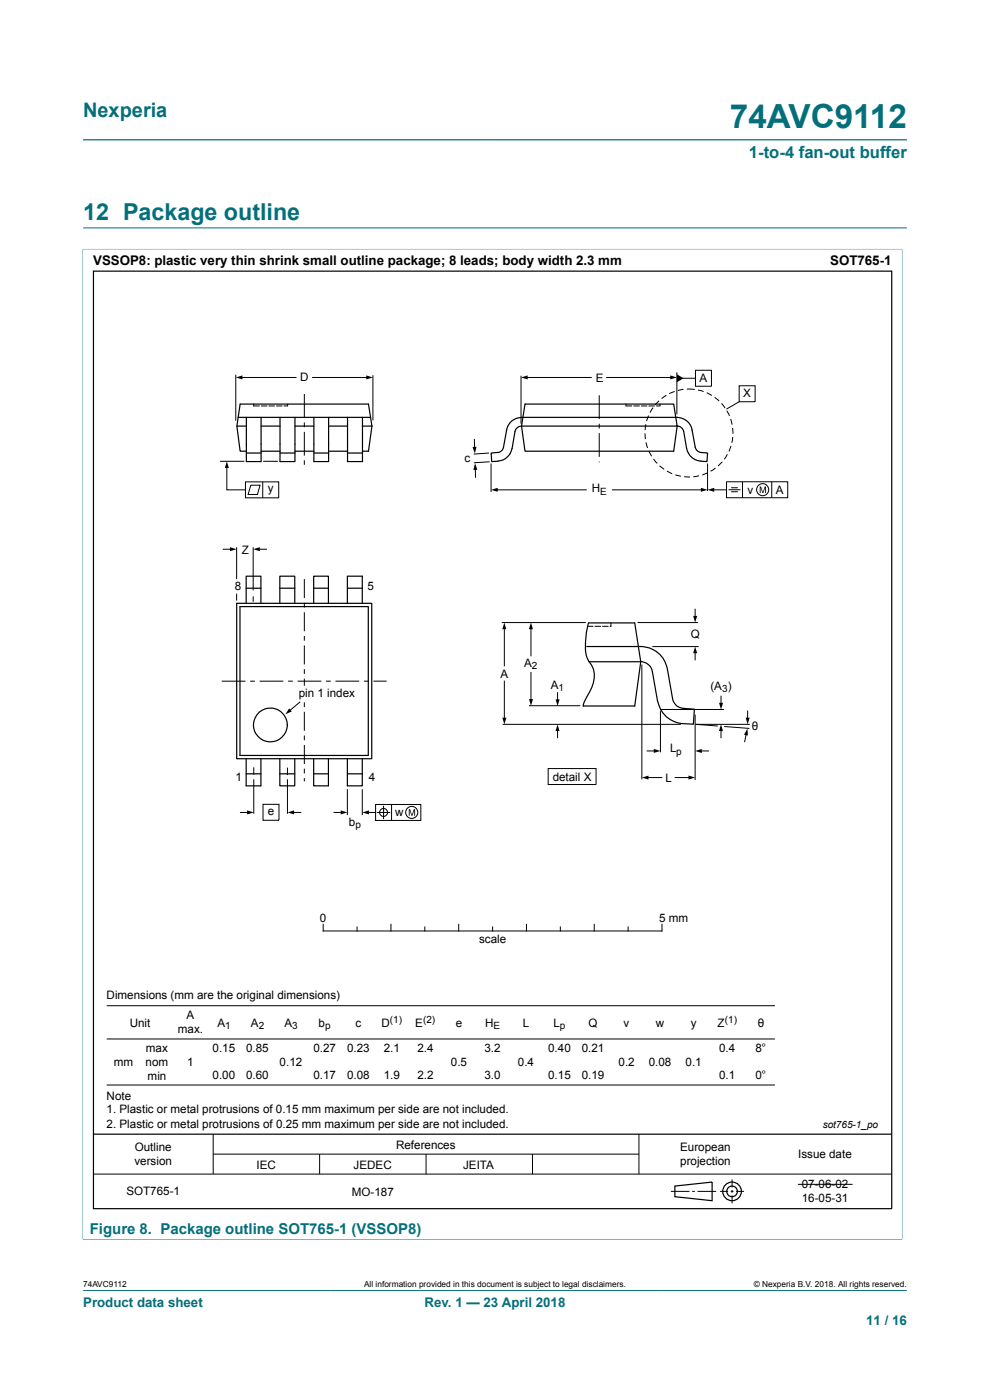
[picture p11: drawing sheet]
<svg xmlns="http://www.w3.org/2000/svg" width="210mm" height="297mm" viewBox="0 0 210 297" stroke-linecap="round" stroke-linejoin="round" font-family="sans-serif">
<path d="M17.6 29.7h174.8M17.5 52.9h173.9M17.6 52.8v210.2M17.6 48.3h174.8M191.4 52.8v210.2M17.5 262.9h173.9" fill="none" stroke="#036f7b" stroke-width=".21"/>
<g fill="none" stroke="#000" stroke-width=".21">
<path d="M50 79.5v9.8M79.1 79.6v9.6M110.5 79.7v10.2M143.6 79v8.9M147.5 78.6h3.4v3.3h-3.4zM46.7 97.9h5.1M48.1 99v4.9h4M51.1 80.1h11.7M55.8 97.9h3.1M66.3 80.1h11.7M100.6 93.2l.1 1.9M100.8 99.4l.1 1.9"/>
<path d="M103.7 96.1l-3.2 .2M103.9 98l-3.4 .2M104.2 98.3v6.1M111.6 80.1h13.8M127.1 83.9v5M127.1 89.9v1M127.1 91.9v5M127.1 97.9v.2M128.7 80.1h13.8M136.8 91.9l.1 1.3M137 90l-.2 1.2M137 93.9l.4 1.1"/>
<path d="M137.6 88.2l-.4 1.1M137.6 95.7l.6 1.1M138.5 86.5l-.6 1M138.6 97.4l.8 .9M139.8 85l-.8 .9M139.9 98.8l1 .8M141.3 83.9l-1 .7M141.5 99.9l1.1 .6M143.1 83l-1.1 .5M144.7 80.2h2.8M145 82.6l-1.2 .2M145.7 82.6h1.7"/>
<path d="M148.1 82.7l1.2 .4M149.9 83.3l1.1 .6M150.1 98.3v5.9M151.6 84.3l.9 .8M151.8 99.3l-1.1 .7M153 85.6l.8 .9M153.2 98l-.9 .9M154.2 87.1l.5 1.1M154.3 96.4l-.7 1M155 88.9l.3 1.2M155.1 94.6l-.5 1.2M155.4 90.8l.1 1.2"/>
<path d="M155.4 92.7l-.2 1.2M156.8 81.8h3.4v3.4h-3.4zM156.8 85.2l-2.7 1.6M47.4 116.5h1.7M50.2 116.1v6.8M52.1 102.2h7v3.4h-7zM53.2 102.9h2l-.6 2h-2zM53.7 116.1v9.1M54.8 116.5h1.7M55.7 102.2v3.4M105.3 103.9h19.1M129.9 103.9h19.1"/>
<path d="M143.2 100.7l1.2 .3M145.1 101.1l1.3 .1M148.3 100.9l-1.2 .2M150.1 100.3l-1.1 .5M151.2 103.9h2.9M154.1 102.2h13v3.4h-13zM154.5 103.9h2.6M155.1 104.3h1.4M155.1 103.5h1.4M157.5 102.2v3.4M163.7 102.2v3.4M53.7 126.5v1.2"/>
<path d="M64.6 122.9v4M64.6 127.9v1M64.6 129.9v4M64.6 134.9v1M64.6 136.9v4M107 133.2v8M112.6 133.2v5.9M147.5 129.3v1.6M147.5 138.3v1.7M47 144.5h5.1M53.1 144.5h1M60.1 144.5h-5"/>
<path d="M61.1 144.5h1M63.1 144.5h5M63.6 148.9l-2.2 1.9M64.6 142v1M64.6 144v4M64.6 149v1M64.6 151v4M64.6 156v1M64.6 158v4.1M69.2 144.5h1M76.2 144.5h-5M77.2 144.5h1"/>
<path d="M79.2 144.5h2.8M106.6 153.7h37.8M107 144.5v8M112.2 149.7h10.9M112.6 142.7v5.9M118.3 147v1.6M118.3 154.8v1.7M137.3 159.3h1.7M140.1 150.9v8.7M140.1 150.5h13.5M147.5 151.6v13.9M147.5 153.7l4.8 .3"/>
<path d="M147.6 153.7h11.5M148.6 159.3h1.7M152.9 147.7v1.7M152.9 154.8v1.7M153.6 154.1l5.4 .4M158.3 155.7l-.3 1.6M158.6 150.8v1.7M51 172.4h1.7M53.8 162.8v1.6M53.8 165.3v7.3M55.8 170.6h3.4v3.4h-3.4zM61 162.8v1.6"/>
<path d="M61 165.3v7.3M62.1 172.4h1.7M64.6 163.1v1M64.6 165.1v.7M70.9 172.4h1.7M73.7 167.4v5.5M76.8 167.4v5.5M78 172.4h1.7M79.7 170.7h9.6v3.4h-9.6zM80 172.4h2.8M81.4 170.9v2.9M83.1 170.7v3.4"/>
<path d="M116.3 163h10.1v3.4h-10.1zM137.3 165h3.1M143.2 165h3.1M68.6 196.1v1.4h71.8v-1.4M75.7 196.7v.8M82.9 196.1v1.4M90.1 196.7v.8M97.3 196.1v1.4M104.5 196.7v.8M111.7 196.1v1.4M118.9 196.7v.8M126 196.1v1.4"/>
<path d="M133.2 196.7v.8M22.6 213.4h141.8M22.6 220.4h141.8M22.6 230.2h141.8M19.8 249.1h169.4M45.2 240.6v8.5M45.2 244.8h90.3M67.8 244.8v4.3M90.4 244.8v4.3M113 244.8v4.3M135.5 240.6v8.5M142.3 252.7h4"/>
<path d="M146.8 252.7h.6M148 252.7h3.9M152.7 252.7h1.7M155 252.7h.6M155.3 250.2v1.7M155.3 252.5v.5M155.3 253.6v1.7M156.1 252.7h1.7M169.2 251.3h11.6"/>
<circle cx="161.8" cy="103.9" r="1.28"/>
<circle cx="81.4" cy="172.4" r=".85"/>
<circle cx="87.3" cy="172.3" r="1.28"/>
</g>
<g fill="none" stroke="#000" stroke-width=".25">
<path d="M19.8 57.5h169.4v198.9h-169.4zM19.8 240.6h169.4M143.2 251.6l7.9-.8v3.9l-7.9-.8z"/>
<circle cx="155.3" cy="252.7" r="1.13"/>
<circle cx="155.3" cy="252.7" r="1.98"/>
</g>
<g fill="#000">
<path d="M50 80.1l1.4-.5v.9zM77.7 79.6l1.4 .5-1.4 .4zM110.5 80.1l1.4-.5v.9zM142.2 79.6l1.4 .5-1.4 .4zM143.6 79.4l1.4 .8-1.4 .9zM48.1 97.9l.4 1.4h-.8zM100.2 94.8h.9l-.4 1.4zM100.8 98.3l.5 1.4h-.9zM48.8 116.1l1.4 .4-1.4 .4zM53.7 116.5l1.4-.4v.8zM104.2 103.9l1.4-.4v.8zM148.7 103.5l1.4 .4-1.4 .4z"/>
<path d="M150.1 103.9l1.4-.4v.8zM161.2 103.2h.2l.4 1.2 .4-1.2h.3v1.4h-.2v-1.2l-.4 1.2h-.2l-.4-1.2v1.2h-.1zM107 132.1l.4 1.4h-.9zM112.6 132.1l.4 1.4h-.8zM147.5 137.2l.4 1.4h-.9zM147 130.7h.9l-.4 1.4zM61.3 150.3l.6 .6-1.4 .6zM106.6 152.3h.8l-.4 1.4zM112.2 148.3h.9l-.5 1.4zM118.3 153.7l.4 1.4h-.9zM117.9 148.4h.8l-.4 1.4zM138.7 158.9l1.4 .4-1.4 .4z"/>
<path d="M147.5 159.3l1.4-.4v.8zM152.9 153.7l.5 1.4h-.9zM152.5 149.1h.9l-.5 1.4zM158.5 154.6l.2 1.4-.9-.1zM158.2 152.3h.8l-.4 1.4zM52.4 171.9l1.4 .5-1.4 .4zM61 172.4l1.4-.5v.9zM72.3 171.9l1.4 .5-1.4 .4zM76.8 172.4l1.5-.5v.9zM86.7 171.7h.3l.4 1.1 .4-1.1h.2v1.4h-.1v-1.2l-.4 1.2h-.2l-.4-1.2v1.2h-.2zM136.1 165l1.5-.5v.9zM146 164.5l1.5 .5-1.5 .4z"/>
</g>
<path d="M64 145.6h.9v2.5h-.9z" fill="#fefefe"/>
<path d="M64 145.6h.9v2.5h-.9z" fill="none" stroke="#fefefe" stroke-width=".21"/>
<g fill="none" stroke="#000" stroke-width=".21">
<path d="M53.8 85.7v.4M53.8 86.1h1.2M55.4 86.1h1.2M57 86.1h1.2M58.6 86.1h1.2M60.3 86.1h.7M61 85.8v.3M64.6 83.6v5M64.6 89.6v1M64.6 91.6v5.1M64.6 97.7v.9M132.8 85.7v.4h1.2"/>
<path d="M134.4 86.1h1.2M136 86.1h1.2M137.6 86.1h1.2M139.2 86.1h.8M140 85.8v.3M50.2 125.9v1.5M106.4 132.1h17.9M124.6 132.9h1.2M126.2 132.9h1.2M127.8 132.9h1.2M129.6 132.1v.8h-.2M135.2 132.1h12.9"/>
<path d="M138.4 137.2h9.8M136.1 141v24.3"/>
</g>
<g fill="none" stroke="#000" stroke-width=".25">
<path d="M50.2 90.4h2.1M50.5 88.5h28.1M52.3 88.5v9.4h3.1v-9.4M52.3 96.1h3.1M55.4 90.4h4M55.4 95.7h4M59.4 88.5v9.4h3.2v-9.4M59.4 96.1h3.2M62.6 90.4h4M62.6 95.7h4M66.6 88.5v9.4h3.1v-9.4M66.6 96.1h3.1"/>
<path d="M69.7 90.4h4M69.7 95.7h4M73.7 88.5v9.4h3.2v-9.4M73.7 96.1h3.2M76.9 90.4h2M78.9 90.4l-.7-4.7h-27.3l-.7 4.7 .7 5.3h1.4M78.9 90.4l-.7 5.3h-1.3M107.4 91.3a3.2 3.2 0 0 1 3.2-2.8h33a3.2 3.2 0 0 1 3.2 2.7l.7 3.6a1.41 1.41 0 0 0 1.3 1.2l1.3 .1-.1 1.8-1.3-.1M107.5 91.2l-.7 3.6a1.31 1.31 0 0 1-1.3 1.2l-1.3 .1 .1 1.8 1.3-.1M110.6 90.4l.8 5.3h31.5l.8-5.3a1.38 1.38 0 0 1 1.3 1.2l.6 3.5a3.3 3.3 0 0 0 3.1 2.7M110.6 90.4a1.43 1.43 0 0 0-1.4 1.2l-.6 3.5a3.3 3.3 0 0 1-3 2.7M111.4 85.7h31.5l.7 4.7h-33z"/>
<path d="M50.2 128h28.7v33h-28.7zM50.9 128.7h27.2v31.6h-27.2zM52.2 128v-5.8h3.1v5.8M52.2 124.8h3.1M59.4 128v-5.8h3.1v5.8M59.4 124.8h3.1M66.5 128v-5.8h3.2v5.8M66.5 124.8h3.2M73.7 128v-5.8h3.1v5.8M73.7 124.8h3.1M124.4 137.2h11.5a5.8 5.8 0 0 1 5.7 4.7M124.9 132.1a15.7 15.7 0 0 0-.5 7.1l.3 .7a5.5 5.5 0 0 1 .4 6.9l-1.1 1.9-.3 1.1h10.9l1.3-9.4"/>
<path d="M125 132.1h9.6l1.3 8.3h-11M135.9 140.3h.1a2.62 2.62 0 0 1 2.4 2.2l1.1 6.3M141.6 141.9l1.1 6.3a2.4 2.4 0 0 0 2.3 2.1l2.3 .1-.2 3.2a7.1 7.1 0 0 1-6.4-2.3l-.5-.7-.7-1.8M52.2 164.2h3.1M52.2 161v5.7h3.1v-5.7M59.4 161v5.7h3.1v-5.7M59.4 164.2h3.1M66.5 161v5.7h3.2v-5.7M66.5 164.2h3.2M73.7 161v5.7h3.1v-5.7M73.7 164.2h3.1"/>
<circle cx="57.4" cy="153.8" r="3.6"/>
</g>
<path d="M17.6 273.8h174.8" fill="none" stroke="#036f7b" stroke-width=".21"/>
<text font-size="7.1" fill="#036f7b" x="154.8" y="27.2">74AVC9112</text>
<text font-size="4.9" fill="#036f7b" x="17.6" y="46.6">12 Package outline</text>
<text font-size="4.2" fill="#036f7b" x="17.6" y="24.8">Nexperia</text>
<text font-size="3.5" fill="#036f7b" x="158.9" y="33.5">1-to-4 fan-out buffer</text>
<text font-size="3.2" fill="#036f7b" x="19" y="261.8">Figure 8. Package outline SOT765-1 (VSSOP8)</text>
<g font-size="2.8">
<text x="19.8" y="56.3">VSSOP8: plastic very thin shrink small outline package; 8 leads; body width 2.3 mm</text>
<text x="176.1" y="56.3">SOT765-1</text>
</g>
<g font-size="2.8" fill="#036f7b">
<text x="17.6" y="277.3">Product data sheet</text>
<text x="90.1" y="277.3">Rev. 1 — 23 April 2018</text>
<text x="183.7" y="281">11 / 16</text>
</g>
<g font-size="2.5">
<text x="63.7" y="80.9">D</text>
<text x="126.4" y="81.1">E</text>
<text x="148.3" y="81.1">A</text>
<text x="157.6" y="84.3">X</text>
<text x="98.6" y="97.9">c</text>
<text x="56.8" y="104.5">y</text>
<text x="125.6" y="104.5">H</text>
<text x="158.6" y="104.7">v</text>
<text x="164.5" y="104.7">A</text>
<text x="51.3" y="117.6">Z</text>
<text x="49.8" y="125.2">8</text>
<text x="77.9" y="125.2">5</text>
<text x="146.5" y="135.4">Q</text>
<text x="106.2" y="143.8">A</text>
<text x="111.2" y="141.5">A</text>
<text x="63.4" y="147.9">pin 1 index</text>
<text x="116.9" y="146.2">A</text>
<text x="150.7" y="146.4">(A )</text>
<text x="159.5" y="154.9">θ</text>
<text x="142.1" y="159.6">L</text>
<text x="50" y="165.7">1</text>
<text x="78.2" y="165.7">4</text>
<text x="117.2" y="165.6">detail X</text>
<text x="141.2" y="165.8">L</text>
<text x="56.8" y="172.9">e</text>
<text x="83.8" y="173.2">w</text>
<text x="74" y="175.1">b</text>
<text x="67.8" y="195.5">0</text>
<text x="139.8" y="195.5">5 mm</text>
<text x="101.6" y="200.1">scale</text>
<text x="22.6" y="211.9">Dimensions (mm are the original dimensions)</text>
<text x="27.5" y="217.9">Unit</text>
<text x="37.7" y="219.2">max.</text>
<text x="39.6" y="216.3">A</text>
<text x="46.1" y="217.9">A</text>
<text x="53.2" y="217.9">A</text>
<text x="60.3" y="217.9">A</text>
<text x="67.6" y="217.9">b</text>
<text x="75.4" y="217.9">c</text>
<text x="80.9" y="217.9">D</text>
<text x="88.1" y="217.9">E</text>
<text x="96.7" y="217.9">e</text>
<text x="102.9" y="217.9">H</text>
<text x="110.9" y="217.9">L</text>
<text x="117.4" y="217.9">L</text>
<text x="124.9" y="217.9">Q</text>
<text x="132.3" y="217.9">v</text>
<text x="139.1" y="217.9">w</text>
<text x="146.6" y="217.9">y</text>
<text x="152.2" y="217.9">Z</text>
<text x="160.7" y="217.9">θ</text>
<text x="24.1" y="226.1">mm</text>
<text x="30.9" y="226.1">nom</text>
<text x="30.9" y="223.1">max</text>
<text x="39.7" y="226.1">1</text>
<text x="45.1" y="223.1">0.15</text>
<text x="52.2" y="223.1">0.85</text>
<text x="59.3" y="226.1">0.12</text>
<text x="66.5" y="223.1">0.27</text>
<text x="73.6" y="223.1">0.23</text>
<text x="81.4" y="223.1">2.1</text>
<text x="88.5" y="223.1">2.4</text>
<text x="95.6" y="226.1">0.5</text>
<text x="102.8" y="223.1">3.2</text>
<text x="109.9" y="226.1">0.4</text>
<text x="116.3" y="223.1">0.40</text>
<text x="123.4" y="223.1">0.21</text>
<text x="131.2" y="226.1">0.2</text>
<text x="137.6" y="226.1">0.08</text>
<text x="145.4" y="226.1">0.1</text>
<text x="152.5" y="223.1">0.4</text>
<text x="160.2" y="223.1">8°</text>
<text x="22.6" y="233.3">Note</text>
<text x="31.3" y="229">min</text>
<text x="45.1" y="229">0.00</text>
<text x="52.2" y="229">0.60</text>
<text x="66.5" y="229">0.17</text>
<text x="73.6" y="229">0.08</text>
<text x="81.4" y="229">1.9</text>
<text x="88.5" y="229">2.2</text>
<text x="102.8" y="229">3.0</text>
<text x="116.3" y="229">0.15</text>
<text x="123.4" y="229">0.19</text>
<text x="152.5" y="229">0.1</text>
<text x="160.2" y="229">0°</text>
<text x="22.6" y="236.2">1. Plastic or metal protrusions of 0.15 mm maximum per side are not included.</text>
<text x="22.6" y="239.2">2. Plastic or metal protrusions of 0.25 mm maximum per side are not included.</text>
<text x="28.6" y="244.2">Outline</text>
<text x="84" y="243.7">References</text>
<text x="144.3" y="244.2">European</text>
<text x="169.3" y="245.7">Issue date</text>
<text x="28.5" y="247.2">version</text>
<text x="54.4" y="247.9">IEC</text>
<text x="75" y="247.9">JEDEC</text>
<text x="98.2" y="247.9">JEITA</text>
<text x="144.3" y="247.2">projection</text>
<text x="26.8" y="253.6">SOT765-1</text>
<text x="74.6" y="253.7">MO-187</text>
<text x="170.1" y="252">07-06-02</text>
<text x="170.1" y="254.9">16-05-31</text>
</g>
<g font-size="2.1">
<text x="127.3" y="105">E</text>
<text x="112.8" y="142">2</text>
<text x="118.5" y="146.7">1</text>
<text x="153.2" y="146.9">3</text>
<text x="143.5" y="160.1">p</text>
<text x="75.4" y="175.6">p</text>
<text x="47.8" y="218.3">1</text>
<text x="54.9" y="218.3">2</text>
<text x="62" y="218.3">3</text>
<text x="69" y="218.3">p</text>
<text x="82.7" y="217.1">(1)</text>
<text x="89.7" y="217.1">(2)</text>
<text x="104.7" y="218.3">E</text>
<text x="118.8" y="218.3">p</text>
<text x="153.7" y="217.1">(1)</text>
<text x="174.5" y="239.3">sot765-1_po</text>
</g>
<g font-size="1.8">
<text x="17.6" y="273.1">74AVC9112</text>
<text x="77.2" y="273.1">All information provided in this document is subject to legal disclaimers.</text>
<text x="159.9" y="273.1">© Nexperia B.V. 2018. All rights reserved.</text>
</g>
</svg>
